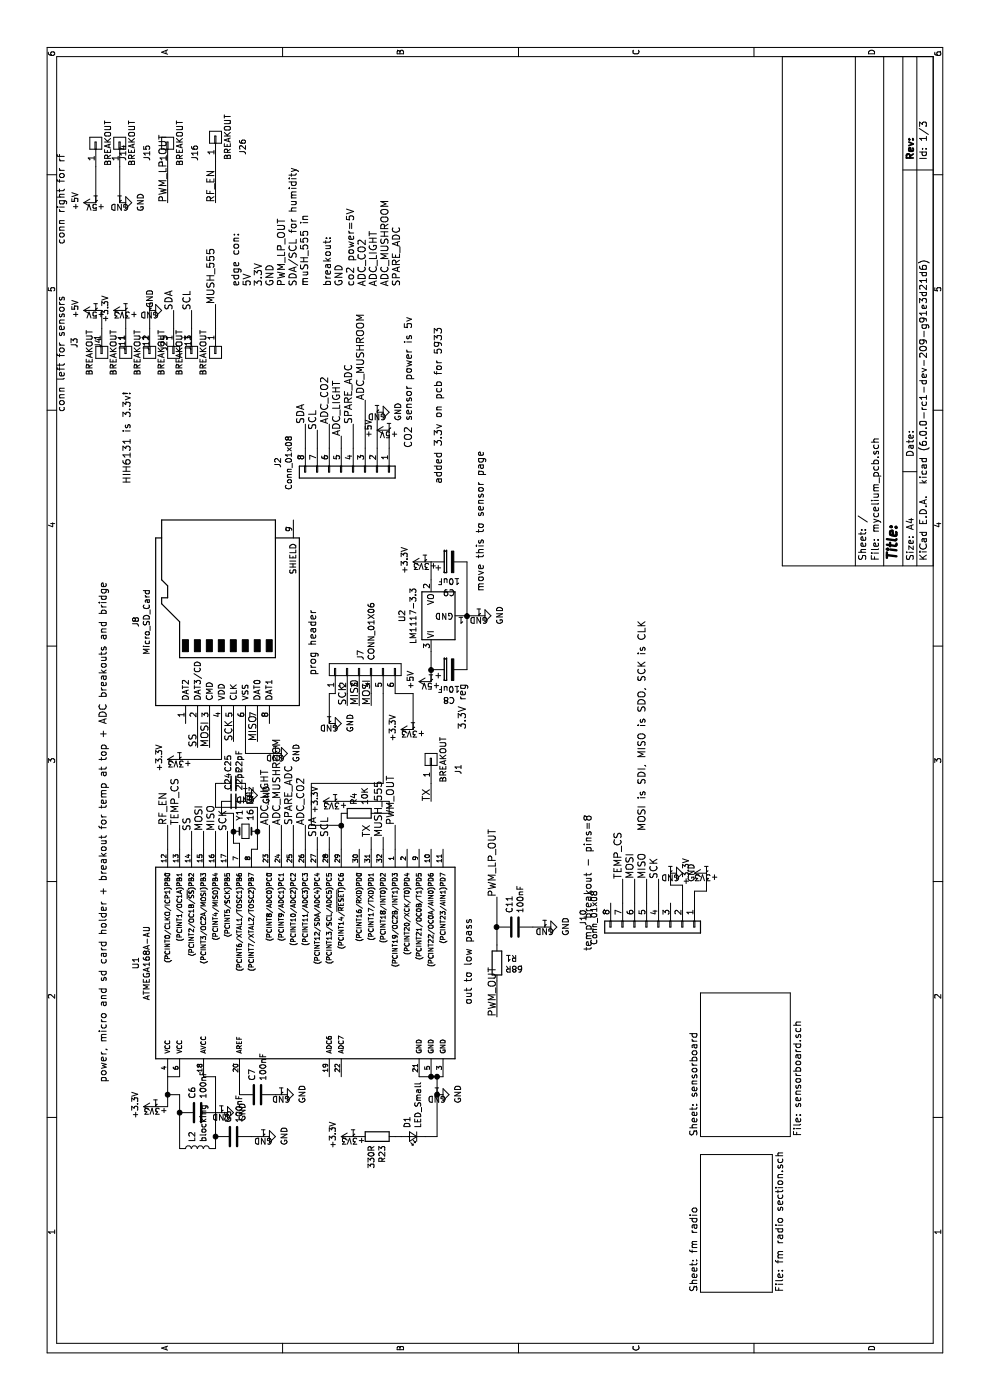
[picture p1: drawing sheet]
EESchema Schematic File Version 4
LIBS:mycelium_pcb-cache
EELAYER 26 0
EELAYER END
$Descr A4 11693 8268
encoding utf-8
Sheet 1 3
Title ""
Date ""
Rev ""
Comp ""
Comment1 ""
Comment2 ""
Comment3 ""
Comment4 ""
$EndDescr
Text Notes 4900 -200 0    118  ~ 0
3x PCB: transmission, sensor, logging/micro
$Comp
L mycelium_pcb-rescue:GND-power #PWR01
U 1 1
P 2550 3650
F 0 "#PWR01" H 2550 3400 50  0001 C CNN
F 1 "GND" H 2555 3477 50  0000 C CNN
F 2 "" H 2550 3650 50  0001 C CNN
F 3 "" H 2550 3650 50  0001 C CNN
	1    2550 3650
	1    0    0    -1  
$EndComp
Text Notes 2650 900  0    60   ~ 0
power, micro and sd card holder + breakout for temp at top + ADC breakouts and bridge
$Comp
L mycelium_pcb-rescue:ATMEGA168A-AU-atmel U1
U 1 1
P 3600 2500
F 0 "U1" H 3650 3867 50  0000 C CNN
F 1 "ATMEGA168A-AU" H 3650 3776 50  0000 C CNN
F 2 "Housings_QFP:TQFP-32_7x7mm_Pitch0.8mm" H 3600 2500 50  0001 C CIN
F 3 "" H 3600 2500 50  0001 C CNN
	1    3600 2500
	1    0    0    -1  
$EndComp
$Comp
L mycelium_pcb-rescue:Micro_SD_Card-Connector J8
U 1 1
P 6550 1850
F 0 "J8" H 6500 2567 50  0000 C CNN
F 1 "Micro_SD_Card" H 6500 2476 50  0000 C CNN
F 2 "Connectors:microSD_Card_Receptacle_Wurth_693072010801" H 7700 2150 50  0001 C CNN
F 3 "" H 6550 1850 50  0001 C CNN
F 4 "710-693072010801 (mouser)" H 6550 1850 50  0001 C CNN "Notes"
	1    6550 1850
	1    0    0    -1  
$EndComp
$Comp
L mycelium_pcb-rescue:C-device C6
U 1 1
P 2400 1650
F 0 "C6" H 2515 1696 50  0000 L CNN
F 1 "100nF" H 2515 1605 50  0000 L CNN
F 2 "Capacitors_SMD:C_0805_HandSoldering" H 2438 1500 50  0001 C CNN
F 3 "" H 2400 1650 50  0001 C CNN
	1    2400 1650
	1    0    0    -1  
$EndComp
$Comp
L mycelium_pcb-rescue:R-device R4
U 1 1
P 4900 3000
F 0 "R4" H 4970 3046 50  0000 L CNN
F 1 "10K" H 4970 2955 50  0000 L CNN
F 2 "Resistors_SMD:R_0805_HandSoldering" V 4830 3000 50  0001 C CNN
F 3 "" H 4900 3000 50  0001 C CNN
	1    4900 3000
	1    0    0    -1  
$EndComp
$Comp
L mycelium_pcb-rescue:GND-power #PWR02
U 1 1
P 2550 2350
F 0 "#PWR02" H 2550 2100 50  0001 C CNN
F 1 "GND" H 2555 2177 50  0000 C CNN
F 2 "" H 2550 2350 50  0001 C CNN
F 3 "" H 2550 2350 50  0001 C CNN
	1    2550 2350
	1    0    0    -1  
$EndComp
$Comp
L mycelium_pcb-rescue:GND-power #PWR03
U 1 1
P 2400 1850
F 0 "#PWR03" H 2400 1600 50  0001 C CNN
F 1 "GND" H 2405 1677 50  0000 C CNN
F 2 "" H 2400 1850 50  0001 C CNN
F 3 "" H 2400 1850 50  0001 C CNN
	1    2400 1850
	1    0    0    -1  
$EndComp
$Comp
L mycelium_pcb-rescue:+3.3V-power #PWR04
U 1 1
P 2450 1300
F 0 "#PWR04" H 2450 1150 50  0001 C CNN
F 1 "+3.3V" H 2465 1473 50  0000 C CNN
F 2 "" H 2450 1300 50  0001 C CNN
F 3 "" H 2450 1300 50  0001 C CNN
	1    2450 1300
	1    0    0    -1  
$EndComp
$Comp
L mycelium_pcb-rescue:GND-power #PWR05
U 1 1
P 5400 2300
F 0 "#PWR05" H 5400 2050 50  0001 C CNN
F 1 "GND" H 5405 2127 50  0000 C CNN
F 2 "" H 5400 2300 50  0001 C CNN
F 3 "" H 5400 2300 50  0001 C CNN
	1    5400 2300
	1    0    0    -1  
$EndComp
$Comp
L mycelium_pcb-rescue:+3.3V-power #PWR06
U 1 1
P 5350 1500
F 0 "#PWR06" H 5350 1350 50  0001 C CNN
F 1 "+3.3V" H 5365 1673 50  0000 C CNN
F 2 "" H 5350 1500 50  0001 C CNN
F 3 "" H 5350 1500 50  0001 C CNN
	1    5350 1500
	1    0    0    -1  
$EndComp
Wire Wire Line
	5400 2300 5400 2050
Wire Wire Line
	5400 2050 5650 2050
Wire Wire Line
	5650 1850 5350 1850
Wire Wire Line
	5350 1850 5350 1500
Wire Wire Line
	5650 1950 5500 1950
Text Label 5500 1950 0    60   ~ 0
SCK
Wire Wire Line
	5650 2150 5500 2150
Text Label 5500 2150 0    60   ~ 0
MISO
Wire Wire Line
	4600 2850 4800 2850
Wire Wire Line
	4900 3250 4900 3150
Wire Wire Line
	4600 3100 4700 3100
Text Label 4700 3100 0    60   ~ 0
TX
Wire Wire Line
	2450 1300 2450 1400
Wire Wire Line
	2450 1400 2550 1400
$Comp
L mycelium_pcb-rescue:+3.3V-power #PWR07
U 1 1
P 5000 2800
F 0 "#PWR07" H 5000 2650 50  0001 C CNN
F 1 "+3.3V" H 5015 2973 50  0000 C CNN
F 2 "" H 5000 2800 50  0001 C CNN
F 3 "" H 5000 2800 50  0001 C CNN
	1    5000 2800
	1    0    0    -1  
$EndComp
Wire Wire Line
	4900 3250 5000 3250
Wire Wire Line
	5000 3250 5000 2800
Wire Wire Line
	2700 3500 2700 3600
Connection ~ 2700 3600
Wire Wire Line
	2200 3650 2550 3650
Connection ~ 2700 3650
Text Notes 6050 2650 0    60   ~ 0
prog header\n
$Comp
L mycelium_pcb-rescue:GND-power #PWR08
U 1 1
P 5650 2750
F 0 "#PWR08" H 5650 2500 50  0001 C CNN
F 1 "GND" H 5655 2577 50  0000 C CNN
F 2 "" H 5650 2750 50  0001 C CNN
F 3 "" H 5650 2750 50  0001 C CNN
	1    5650 2750
	1    0    0    -1  
$EndComp
Wire Wire Line
	5900 2750 5650 2750
Wire Wire Line
	5900 2800 5900 2750
Wire Wire Line
	5900 2900 5800 2900
Text Label 5800 2900 0    60   ~ 0
SCK
Wire Wire Line
	5900 3000 5800 3000
Text Label 5800 3000 0    60   ~ 0
MISO
Wire Wire Line
	5900 3100 5800 3100
Text Label 5800 3100 0    60   ~ 0
MOSI
Wire Wire Line
	5900 3200 5150 3200
Wire Wire Line
	5150 3200 5150 2600
Wire Wire Line
	5150 2600 4800 2600
Wire Wire Line
	4800 2600 4800 2850
Connection ~ 4800 2850
Wire Wire Line
	4600 1900 4750 1900
Text Label 4750 1900 0    60   ~ 0
SCK
Wire Wire Line
	4600 1800 4750 1800
Text Label 4750 1800 0    60   ~ 0
MISO
Wire Wire Line
	4600 1700 4750 1700
Text Label 4750 1700 0    60   ~ 0
MOSI
Wire Wire Line
	2100 1500 2400 1500
Wire Wire Line
	2550 1500 2550 1400
Connection ~ 2550 1400
Wire Wire Line
	2400 1800 2400 1850
$Comp
L mycelium_pcb-rescue:C-device C7
U 1 1
P 2550 2150
F 0 "C7" H 2665 2196 50  0000 L CNN
F 1 "100nF" H 2665 2105 50  0000 L CNN
F 2 "Capacitors_SMD:C_0805_HandSoldering" H 2588 2000 50  0001 C CNN
F 3 "" H 2550 2150 50  0001 C CNN
	1    2550 2150
	1    0    0    -1  
$EndComp
Wire Wire Line
	2550 2000 2700 2000
Wire Wire Line
	2700 1400 2700 1500
Wire Wire Line
	2550 2350 2550 2300
$Comp
L mycelium_pcb-rescue:L-device L2
U 1 1
P 2100 1650
F 0 "L2" H 2153 1696 50  0000 L CNN
F 1 "blocking" H 2153 1605 50  0000 L CNN
F 2 "Diodes_SMD:D_0603" H 2100 1650 50  0001 C CNN
F 3 "" H 2100 1650 50  0001 C CNN
F 4 "81-BLM18BD252SN1D (mouser)" H 2100 1650 50  0001 C CNN "Notes"
	1    2100 1650
	1    0    0    -1  
$EndComp
Connection ~ 2400 1500
$Comp
L mycelium_pcb-rescue:C-device C5
U 1 1
P 2200 1950
F 0 "C5" H 2315 1996 50  0000 L CNN
F 1 "100nF" H 2315 1905 50  0000 L CNN
F 2 "Capacitors_SMD:C_0805_HandSoldering" H 2238 1800 50  0001 C CNN
F 3 "" H 2200 1950 50  0001 C CNN
	1    2200 1950
	1    0    0    -1  
$EndComp
$Comp
L mycelium_pcb-rescue:GND-power #PWR09
U 1 1
P 2200 2200
F 0 "#PWR09" H 2200 1950 50  0001 C CNN
F 1 "GND" H 2205 2027 50  0000 C CNN
F 2 "" H 2200 2200 50  0001 C CNN
F 3 "" H 2200 2200 50  0001 C CNN
	1    2200 2200
	1    0    0    -1  
$EndComp
Wire Wire Line
	2200 2100 2200 2200
Wire Wire Line
	2100 1800 2200 1800
Connection ~ 2200 1800
$Comp
L mycelium_pcb-rescue:CONN_01X06 J7
U 1 1
P 6100 3050
F 0 "J7" H 6178 3091 50  0000 L CNN
F 1 "CONN_01X06" H 6178 3000 50  0000 L CNN
F 2 "Socket_Strips:Socket_Strip_Straight_1x06_Pitch2.54mm" H 6100 3050 50  0001 C CNN
F 3 "" H 6100 3050 50  0001 C CNN
	1    6100 3050
	1    0    0    -1  
$EndComp
$Comp
L mycelium_pcb-rescue:+3.3V-power #PWR010
U 1 1
P 5600 3450
F 0 "#PWR010" H 5600 3300 50  0001 C CNN
F 1 "+3.3V" H 5615 3623 50  0000 C CNN
F 2 "" H 5600 3450 50  0001 C CNN
F 3 "" H 5600 3450 50  0001 C CNN
	1    5600 3450
	1    0    0    -1  
$EndComp
Wire Wire Line
	5600 3450 5900 3450
Wire Wire Line
	5900 3450 5900 3300
Wire Wire Line
	4600 1600 4750 1600
Text Label 4750 1600 0    60   ~ 0
SS
Wire Wire Line
	4600 3300 4800 3300
Text Label 4800 3300 0    60   ~ 0
PWM_OUT
$Sheet
S 900  5850 1150 600 
U 5B3BD90D
F0 "fm radio" 60
F1 "fm radio section.sch" 60
$EndSheet
$Sheet
S 2200 5850 1200 750 
U 5B3BFF6A
F0 "sensorboard" 60
F1 "sensorboard.sch" 60
$EndSheet
Text Notes 3750 4950 0    60   ~ 0
temp breakout - pins=8
$Comp
L mycelium_pcb-rescue:+3.3V-power #PWR014
U 1 1
P 4400 5900
F 0 "#PWR014" H 4400 5750 50  0001 C CNN
F 1 "+3.3V" H 4415 6073 50  0000 C CNN
F 2 "" H 4400 5900 50  0001 C CNN
F 3 "" H 4400 5900 50  0001 C CNN
	1    4400 5900
	1    0    0    -1  
$EndComp
$Comp
L mycelium_pcb-rescue:GND-power #PWR015
U 1 1
P 4400 5600
F 0 "#PWR015" H 4400 5350 50  0001 C CNN
F 1 "GND" H 4405 5427 50  0000 C CNN
F 2 "" H 4400 5600 50  0001 C CNN
F 3 "" H 4400 5600 50  0001 C CNN
	1    4400 5600
	1    0    0    -1  
$EndComp
Wire Wire Line
	4150 5500 4350 5500
Text Label 4350 5500 0    60   ~ 0
SCK
Wire Wire Line
	4150 5400 4350 5400
Text Label 4350 5400 0    60   ~ 0
MISO
Wire Wire Line
	4150 5300 4350 5300
Text Label 4350 5300 0    60   ~ 0
MOSI
Wire Wire Line
	4150 5200 4350 5200
Text Label 4350 5200 0    60   ~ 0
TEMP_CS
Text Notes 7650 1100 0    60   ~ 0
HIH6131 is 3.3v!
Text Notes 3300 3950 0    60   ~ 0
out to low pass
$Comp
L mycelium_pcb-rescue:R-device R1
U 1 1
P 3650 4150
F 0 "R1" H 3720 4196 50  0000 L CNN
F 1 "68R" H 3720 4105 50  0000 L CNN
F 2 "Resistors_SMD:R_0805_HandSoldering" V 3580 4150 50  0001 C CNN
F 3 "" H 3650 4150 50  0001 C CNN
	1    3650 4150
	0    1    1    0   
$EndComp
Wire Wire Line
	3200 4150 3500 4150
$Comp
L mycelium_pcb-rescue:C-device C11
U 1 1
P 3950 4300
F 0 "C11" H 4065 4346 50  0000 L CNN
F 1 "100nF" H 4065 4255 50  0000 L CNN
F 2 "Capacitors_SMD:C_0805" H 3988 4150 50  0001 C CNN
F 3 "" H 3950 4300 50  0001 C CNN
	1    3950 4300
	1    0    0    -1  
$EndComp
$Comp
L mycelium_pcb-rescue:GND-power #PWR016
U 1 1
P 3950 4550
F 0 "#PWR016" H 3950 4300 50  0001 C CNN
F 1 "GND" H 3955 4377 50  0000 C CNN
F 2 "" H 3950 4550 50  0001 C CNN
F 3 "" H 3950 4550 50  0001 C CNN
	1    3950 4550
	1    0    0    -1  
$EndComp
Wire Wire Line
	3800 4150 3950 4150
Wire Wire Line
	3950 4550 3950 4450
Connection ~ 3950 4150
Text Label 3200 4150 0    60   ~ 0
PWM_OUT
Text Label 4200 4150 0    60   ~ 0
PWM_LP_OUT
$Comp
L mycelium_pcb-rescue:CONN_01X01 J11
U 1 1
P 8750 1250
F 0 "J11" H 8669 1025 50  0000 C CNN
F 1 "BREAKOUT" H 8750 1150 50  0000 C CNN
F 2 "Wire_Pads:SolderWirePad_single_SMD_5x10mm" H 8750 1250 50  0001 C CNN
F 3 "" H 8750 1250 50  0001 C CNN
	1    8750 1250
	-1   0    0    1   
$EndComp
$Comp
L mycelium_pcb-rescue:CONN_01X01 J3
U 1 1
P 8750 850
F 0 "J3" H 8669 625 50  0000 C CNN
F 1 "BREAKOUT" H 8750 750 50  0000 C CNN
F 2 "Wire_Pads:SolderWirePad_single_1mmDrill" H 8750 850 50  0001 C CNN
F 3 "" H 8750 850 50  0001 C CNN
	1    8750 850 
	-1   0    0    1   
$EndComp
$Comp
L mycelium_pcb-rescue:CONN_01X01 J4
U 1 1
P 8750 1050
F 0 "J4" H 8669 825 50  0000 C CNN
F 1 "BREAKOUT" H 8750 950 50  0000 C CNN
F 2 "Wire_Pads:SolderWirePad_single_1mmDrill" H 8750 1050 50  0001 C CNN
F 3 "" H 8750 1050 50  0001 C CNN
	1    8750 1050
	-1   0    0    1   
$EndComp
$Comp
L mycelium_pcb-rescue:CONN_01X01 J12
U 1 1
P 8750 1450
F 0 "J12" H 8669 1225 50  0000 C CNN
F 1 "BREAKOUT" H 8750 1350 50  0000 C CNN
F 2 "Wire_Pads:SolderWirePad_single_SMD_5x10mm" H 8750 1450 50  0001 C CNN
F 3 "" H 8750 1450 50  0001 C CNN
	1    8750 1450
	-1   0    0    1   
$EndComp
Text Notes 8250 550  0    60   ~ 0
conn left for sensors
Text Notes 9650 550  0    60   ~ 0
conn right for rf
$Comp
L mycelium_pcb-rescue:CONN_01X01 J14
U 1 1
P 10500 800
F 0 "J14" H 10419 575 50  0000 C CNN
F 1 "BREAKOUT" H 10500 700 50  0000 C CNN
F 2 "Wire_Pads:SolderWirePad_single_SMD_5x10mm" H 10500 800 50  0001 C CNN
F 3 "" H 10500 800 50  0001 C CNN
	1    10500 800 
	1    0    0    -1  
$EndComp
$Comp
L mycelium_pcb-rescue:CONN_01X01 J15
U 1 1
P 10500 1000
F 0 "J15" H 10419 775 50  0000 C CNN
F 1 "BREAKOUT" H 10500 900 50  0000 C CNN
F 2 "Wire_Pads:SolderWirePad_single_SMD_5x10mm" H 10500 1000 50  0001 C CNN
F 3 "" H 10500 1000 50  0001 C CNN
	1    10500 1000
	1    0    0    -1  
$EndComp
$Comp
L mycelium_pcb-rescue:CONN_01X01 J16
U 1 1
P 10500 1400
F 0 "J16" H 10419 1175 50  0000 C CNN
F 1 "BREAKOUT" H 10500 1300 50  0000 C CNN
F 2 "Wire_Pads:SolderWirePad_single_SMD_5x10mm" H 10500 1400 50  0001 C CNN
F 3 "" H 10500 1400 50  0001 C CNN
	1    10500 1400
	1    0    0    -1  
$EndComp
$Comp
L mycelium_pcb-rescue:GND-power #PWR017
U 1 1
P 9100 1250
F 0 "#PWR017" H 9100 1000 50  0001 C CNN
F 1 "GND" H 9200 1250 50  0000 C CNN
F 2 "" H 9100 1250 50  0001 C CNN
F 3 "" H 9100 1250 50  0001 C CNN
	1    9100 1250
	1    0    0    -1  
$EndComp
$Comp
L mycelium_pcb-rescue:+3.3V-power #PWR018
U 1 1
P 9100 1050
F 0 "#PWR018" H 9100 900 50  0001 C CNN
F 1 "+3.3V" H 9115 1223 50  0000 C CNN
F 2 "" H 9100 1050 50  0001 C CNN
F 3 "" H 9100 1050 50  0001 C CNN
	1    9100 1050
	1    0    0    -1  
$EndComp
$Comp
L mycelium_pcb-rescue:+5V-power #PWR019
U 1 1
P 9100 800
F 0 "#PWR019" H 9100 650 50  0001 C CNN
F 1 "+5V" H 9115 973 50  0000 C CNN
F 2 "" H 9100 800 50  0001 C CNN
F 3 "" H 9100 800 50  0001 C CNN
	1    9100 800 
	1    0    0    -1  
$EndComp
Wire Wire Line
	8950 850  9100 850 
Wire Wire Line
	9100 850  9100 800 
Wire Wire Line
	8950 1050 9100 1050
Wire Wire Line
	8950 1250 9100 1250
Wire Wire Line
	8950 1450 9100 1450
$Comp
L mycelium_pcb-rescue:+5V-power #PWR020
U 1 1
P 8100 3250
F 0 "#PWR020" H 8100 3100 50  0001 C CNN
F 1 "+5V" H 8115 3423 50  0000 C CNN
F 2 "" H 8100 3250 50  0001 C CNN
F 3 "" H 8100 3250 50  0001 C CNN
	1    8100 3250
	1    0    0    -1  
$EndComp
Wire Wire Line
	7950 3250 8100 3250
$Comp
L mycelium_pcb-rescue:GND-power #PWR021
U 1 1
P 8250 3150
F 0 "#PWR021" H 8250 2900 50  0001 C CNN
F 1 "GND" H 8255 2977 50  0000 C CNN
F 2 "" H 8250 3150 50  0001 C CNN
F 3 "" H 8250 3150 50  0001 C CNN
	1    8250 3150
	1    0    0    -1  
$EndComp
Wire Wire Line
	7950 3150 8250 3150
Text Notes 7950 3450 0    60   ~ 0
CO2 sensor power is 5v
Wire Wire Line
	7950 3050 8350 3050
Text Label 8350 3050 0    60   ~ 0
ADC_MUSHROOM
Wire Wire Line
	7950 2850 8050 2850
Text Label 8050 2850 0    60   ~ 0
ADC_LIGHT
Wire Wire Line
	4600 2350 4800 2350
Text Label 4800 2250 0    60   ~ 0
ADC_LIGHT
Wire Wire Line
	4600 2450 4800 2450
Text Label 4800 2350 0    60   ~ 0
ADC_MUSHROOM
Wire Wire Line
	4600 3200 4700 3200
Text Label 4700 3200 0    60   ~ 0
MUSH_555
$Comp
L mycelium_pcb-rescue:CONN_01X01 J1
U 1 1
P 5350 3600
F 0 "J1" H 5269 3375 50  0000 C CNN
F 1 "BREAKOUT" H 5350 3500 50  0000 C CNN
F 2 "Wire_Pads:SolderWirePad_single_1mmDrill" H 5350 3600 50  0001 C CNN
F 3 "" H 5350 3600 50  0001 C CNN
	1    5350 3600
	1    0    0    -1  
$EndComp
Wire Wire Line
	5150 3600 5000 3600
Text Label 5000 3600 0    60   ~ 0
TX
$Comp
L mycelium_pcb-rescue:CONN_01X01 J13
U 1 1
P 8750 1800
F 0 "J13" H 8669 1575 50  0000 C CNN
F 1 "BREAKOUT" H 8750 1700 50  0000 C CNN
F 2 "Wire_Pads:SolderWirePad_single_SMD_5x10mm" H 8750 1800 50  0001 C CNN
F 3 "" H 8750 1800 50  0001 C CNN
	1    8750 1800
	-1   0    0    1   
$EndComp
Wire Wire Line
	8950 1800 9150 1800
Text Label 9150 1800 0    60   ~ 0
MUSH_555
Wire Wire Line
	7950 2950 8150 2950
Text Label 8150 2950 0    60   ~ 0
SPARE_ADC
Text Label 4800 2450 0    60   ~ 0
SPARE_ADC
$Comp
L mycelium_pcb-rescue:+5V-power #PWR022
U 1 1
P 10000 800
F 0 "#PWR022" H 10000 650 50  0001 C CNN
F 1 "+5V" H 10015 973 50  0000 C CNN
F 2 "" H 10000 800 50  0001 C CNN
F 3 "" H 10000 800 50  0001 C CNN
	1    10000 800 
	1    0    0    -1  
$EndComp
$Comp
L mycelium_pcb-rescue:GND-power #PWR023
U 1 1
P 10000 1000
F 0 "#PWR023" H 10000 750 50  0001 C CNN
F 1 "GND" H 10005 827 50  0000 C CNN
F 2 "" H 10000 1000 50  0001 C CNN
F 3 "" H 10000 1000 50  0001 C CNN
	1    10000 1000
	1    0    0    -1  
$EndComp
Wire Wire Line
	10000 1000 10300 1000
Text Label 10000 1400 0    60   ~ 0
PWM_LP_OUT
$Comp
L mycelium_pcb-rescue:CONN_01X01 J26
U 1 1
P 10550 1800
F 0 "J26" H 10469 1575 50  0000 C CNN
F 1 "BREAKOUT" H 10550 1700 50  0000 C CNN
F 2 "Wire_Pads:SolderWirePad_single_SMD_5x10mm" H 10550 1800 50  0001 C CNN
F 3 "" H 10550 1800 50  0001 C CNN
	1    10550 1800
	1    0    0    -1  
$EndComp
Wire Wire Line
	10350 1800 10000 1800
Text Label 10000 1800 0    60   ~ 0
RF_EN
Wire Wire Line
	4600 1400 4800 1400
Text Label 4800 1400 0    60   ~ 0
RF_EN
$Comp
L mycelium_pcb-rescue:Crystal_Small-device Y1
U 1 1
P 4750 2050
F 0 "Y1" V 4796 1962 50  0000 R CNN
F 1 "16 MHz" V 4705 1962 50  0000 R CNN
F 2 "Crystals:Crystal_SMD_HC49-SD_HandSoldering" H 4750 2050 50  0001 C CNN
F 3 "" H 4750 2050 50  0001 C CNN
	1    4750 2050
	0    -1   -1   0   
$EndComp
$Comp
L mycelium_pcb-rescue:C_Small-device C24
U 1 1
P 5000 1950
F 0 "C24" H 5092 1996 50  0000 L CNN
F 1 "22pF" H 5092 1905 50  0000 L CNN
F 2 "Capacitors_SMD:C_0805_HandSoldering" H 5000 1950 50  0001 C CNN
F 3 "" H 5000 1950 50  0001 C CNN
	1    5000 1950
	1    0    0    -1  
$EndComp
$Comp
L mycelium_pcb-rescue:C_Small-device C25
U 1 1
P 5150 1950
F 0 "C25" H 5242 1996 50  0000 L CNN
F 1 "22pF" H 5242 1905 50  0000 L CNN
F 2 "Capacitors_SMD:C_0805_HandSoldering" H 5150 1950 50  0001 C CNN
F 3 "" H 5150 1950 50  0001 C CNN
	1    5150 1950
	1    0    0    -1  
$EndComp
Wire Wire Line
	4600 2000 4650 2000
Wire Wire Line
	4650 2000 4650 1950
Wire Wire Line
	4650 1950 4750 1950
Wire Wire Line
	4600 2100 4600 2150
Wire Wire Line
	4600 2150 4750 2150
Wire Wire Line
	4900 1950 4900 1850
Wire Wire Line
	4900 1850 5000 1850
Connection ~ 4750 1950
$Comp
L mycelium_pcb-rescue:GND-power #PWR024
U 1 1
P 5050 2050
F 0 "#PWR024" H 5050 1800 50  0001 C CNN
F 1 "GND" H 5055 1877 50  0000 C CNN
F 2 "" H 5050 2050 50  0001 C CNN
F 3 "" H 5050 2050 50  0001 C CNN
	1    5050 2050
	1    0    0    -1  
$EndComp
Wire Wire Line
	4950 2150 4950 1800
Wire Wire Line
	4950 1800 5150 1800
Wire Wire Line
	5150 1800 5150 1850
Connection ~ 4750 2150
Wire Wire Line
	5000 2050 5150 2050
Wire Wire Line
	4600 2250 4800 2250
Text Label 9100 1450 0    60   ~ 0
SDA
$Comp
L mycelium_pcb-rescue:CONN_01X01 J25
U 1 1
P 8750 1600
F 0 "J25" H 8669 1375 50  0000 C CNN
F 1 "BREAKOUT" H 8750 1500 50  0000 C CNN
F 2 "Wire_Pads:SolderWirePad_single_SMD_5x10mm" H 8750 1600 50  0001 C CNN
F 3 "" H 8750 1600 50  0001 C CNN
	1    8750 1600
	-1   0    0    1   
$EndComp
Wire Wire Line
	8950 1600 9100 1600
Text Label 9100 1600 0    60   ~ 0
SCL
$Comp
L mycelium_pcb-rescue:LED_Small-device D1
U 1 1
P 2200 3450
F 0 "D1" V 2246 3382 50  0000 R CNN
F 1 "LED_Small" V 2155 3382 50  0000 R CNN
F 2 "LEDs:LED_0805_HandSoldering" V 2200 3450 50  0001 C CNN
F 3 "" V 2200 3450 50  0001 C CNN
	1    2200 3450
	0    -1   -1   0   
$EndComp
Wire Wire Line
	2200 3650 2200 3550
Connection ~ 2550 3650
$Comp
L mycelium_pcb-rescue:+3.3V-power #PWR025
U 1 1
P 2200 2950
F 0 "#PWR025" H 2200 2800 50  0001 C CNN
F 1 "+3.3V" H 2215 3123 50  0000 C CNN
F 2 "" H 2200 2950 50  0001 C CNN
F 3 "" H 2200 2950 50  0001 C CNN
	1    2200 2950
	1    0    0    -1  
$EndComp
$Comp
L mycelium_pcb-rescue:R-device R23
U 1 1
P 2200 3150
F 0 "R23" H 2270 3196 50  0000 L CNN
F 1 "330R" H 2270 3105 50  0000 L CNN
F 2 "Resistors_SMD:R_0805_HandSoldering" V 2130 3150 50  0001 C CNN
F 3 "" H 2200 3150 50  0001 C CNN
	1    2200 3150
	-1   0    0    1   
$EndComp
Wire Wire Line
	2200 3350 2200 3300
Wire Wire Line
	2200 2950 2200 3000
Text Notes 9300 3350 0    60   ~ 0
edge con:\n5V\n3.3V\nGND\nPWM_LP_OUT\nSDA/SCL for humidity\nmuSH_555 in\n\nbreakout:\nGND\nco2 power=5V\nADC_CO2\nADC_LIGHT\nADC_MUSHROOM\nSPARE_ADC
Wire Wire Line
	5650 1750 5450 1750
Wire Wire Line
	5650 1650 5450 1650
Text Label 5450 1650 0    60   ~ 0
SS
Wire Wire Line
	4600 2550 4800 2550
Text Label 4800 2550 0    60   ~ 0
ADC_CO2
Wire Wire Line
	7950 2750 8150 2750
Text Label 8150 2750 0    60   ~ 0
ADC_CO2
Wire Wire Line
	4600 2650 4700 2650
Wire Wire Line
	4600 2750 4700 2750
Text Label 4700 2650 0    60   ~ 0
SDA
Text Label 4700 2750 0    60   ~ 0
SCL
Wire Wire Line
	4600 1500 4800 1500
Text Label 4800 1500 0    60   ~ 0
TEMP_CS
Text Notes 4750 5400 0    60   ~ 0
MOSI is SDI, MISO is SDO, SCK is CLK
Text Label 5450 1750 0    60   ~ 0
MOSI
Wire Wire Line
	2700 1800 2700 1700
Wire Wire Line
	10000 1400 10300 1400
Wire Wire Line
	10000 800  10300 800 
$Comp
L mycelium_pcb-rescue:Conn_01x08-Connector J2
U 1 1
P 7750 2950
F 0 "J2" H 7670 2325 50  0000 C CNN
F 1 "Conn_01x08" H 7670 2416 50  0000 C CNN
F 2 "Socket_Strips:Socket_Strip_Straight_1x08_Pitch2.54mm" H 7750 2950 50  0001 C CNN
F 3 "" H 7750 2950 50  0001 C CNN
	1    7750 2950
	-1   0    0    1   
$EndComp
Wire Wire Line
	7950 2650 8100 2650
Text Label 8100 2650 0    60   ~ 0
SCL
Wire Wire Line
	7950 2550 8150 2550
Text Label 8150 2550 0    60   ~ 0
SDA
$Comp
L mycelium_pcb-rescue:Conn_01x08-Connector J10
U 1 1
P 3950 5500
F 0 "J10" H 3870 4875 50  0000 C CNN
F 1 "Conn_01x08" H 3870 4966 50  0000 C CNN
F 2 "Socket_Strips:Socket_Strip_Straight_1x08_Pitch2.54mm" H 3950 5500 50  0001 C CNN
F 3 "" H 3950 5500 50  0001 C CNN
	1    3950 5500
	-1   0    0    1   
$EndComp
Wire Wire Line
	4150 5800 4250 5800
Wire Wire Line
	4250 5800 4250 5900
Wire Wire Line
	4250 5900 4400 5900
Wire Wire Line
	4150 5700 4300 5700
Wire Wire Line
	4300 5700 4300 5600
Wire Wire Line
	4300 5600 4400 5600
Connection ~ 6100 3600
Wire Wire Line
	7000 3600 7000 3550
Wire Wire Line
	7000 3600 6850 3600
Wire Wire Line
	6550 4000 6550 3900
Connection ~ 6550 3900
Wire Wire Line
	6100 3900 6550 3900
Wire Wire Line
	6000 3600 6100 3600
$Comp
L mycelium_pcb-rescue:GND-power #PWR013
U 1 1
P 6550 4000
F 0 "#PWR013" H 6550 3750 50  0001 C CNN
F 1 "GND" H 6555 3827 50  0000 C CNN
F 2 "" H 6550 4000 50  0001 C CNN
F 3 "" H 6550 4000 50  0001 C CNN
	1    6550 4000
	1    0    0    -1  
$EndComp
$Comp
L mycelium_pcb-rescue:+5V-power #PWR012
U 1 1
P 6000 3600
F 0 "#PWR012" H 6000 3450 50  0001 C CNN
F 1 "+5V" H 6015 3773 50  0000 C CNN
F 2 "" H 6000 3600 50  0001 C CNN
F 3 "" H 6000 3600 50  0001 C CNN
	1    6000 3600
	1    0    0    -1  
$EndComp
$Comp
L mycelium_pcb-rescue:+3.3V-power #PWR011
U 1 1
P 7000 3550
F 0 "#PWR011" H 7000 3400 50  0001 C CNN
F 1 "+3.3V" H 7015 3723 50  0000 C CNN
F 2 "" H 7000 3550 50  0001 C CNN
F 3 "" H 7000 3550 50  0001 C CNN
	1    7000 3550
	1    0    0    -1  
$EndComp
$Comp
L mycelium_pcb-rescue:CP-device C9
U 1 1
P 7000 3750
F 0 "C9" V 6745 3750 50  0000 C CNN
F 1 "10uF" V 6836 3750 50  0000 C CNN
F 2 "Capacitors_Tantalum_SMD:CP_Tantalum_Case-A_EIA-3216-18_Hand" H 7038 3600 50  0001 C CNN
F 3 "" H 7000 3750 50  0001 C CNN
	1    7000 3750
	1    0    0    -1  
$EndComp
$Comp
L mycelium_pcb-rescue:CP-device C8
U 1 1
P 6100 3750
F 0 "C8" V 5845 3750 50  0000 C CNN
F 1 "10uF" V 5936 3750 50  0000 C CNN
F 2 "Capacitors_Tantalum_SMD:CP_Tantalum_Case-A_EIA-3216-18_Hand" H 6138 3600 50  0001 C CNN
F 3 "" H 6100 3750 50  0001 C CNN
	1    6100 3750
	1    0    0    -1  
$EndComp
$Comp
L mycelium_pcb-rescue:LM1117-3.3-regul U2
U 1 1
P 6550 3600
F 0 "U2" H 6550 3842 50  0000 C CNN
F 1 "LM1117-3.3" H 6550 3751 50  0000 C CNN
F 2 "TO_SOT_Packages_SMD:TO-263-2" H 6550 3600 50  0001 C CNN
F 3 "" H 6550 3600 50  0001 C CNN
	1    6550 3600
	1    0    0    -1  
$EndComp
Text Notes 5600 3900 0    60   ~ 0
3.3V reg\n
Text Notes 6750 4050 0    60   ~ 0
move this to sensor page
Text Notes 7650 3700 0    60   ~ 0
added 3.3v on pcb for 5933\n
Wire Wire Line
	2700 3600 2700 3650
Wire Wire Line
	2700 3650 2700 3700
Wire Wire Line
	4800 2850 4900 2850
Wire Wire Line
	2550 1400 2700 1400
Wire Wire Line
	2400 1500 2550 1500
Wire Wire Line
	2200 1800 2700 1800
Wire Wire Line
	3950 4150 4200 4150
Wire Wire Line
	4750 1950 4900 1950
Wire Wire Line
	4750 2150 4950 2150
Wire Wire Line
	2550 3650 2700 3650
Wire Wire Line
	6100 3600 6250 3600
Wire Wire Line
	6550 3900 7000 3900
$EndSCHEMATC
